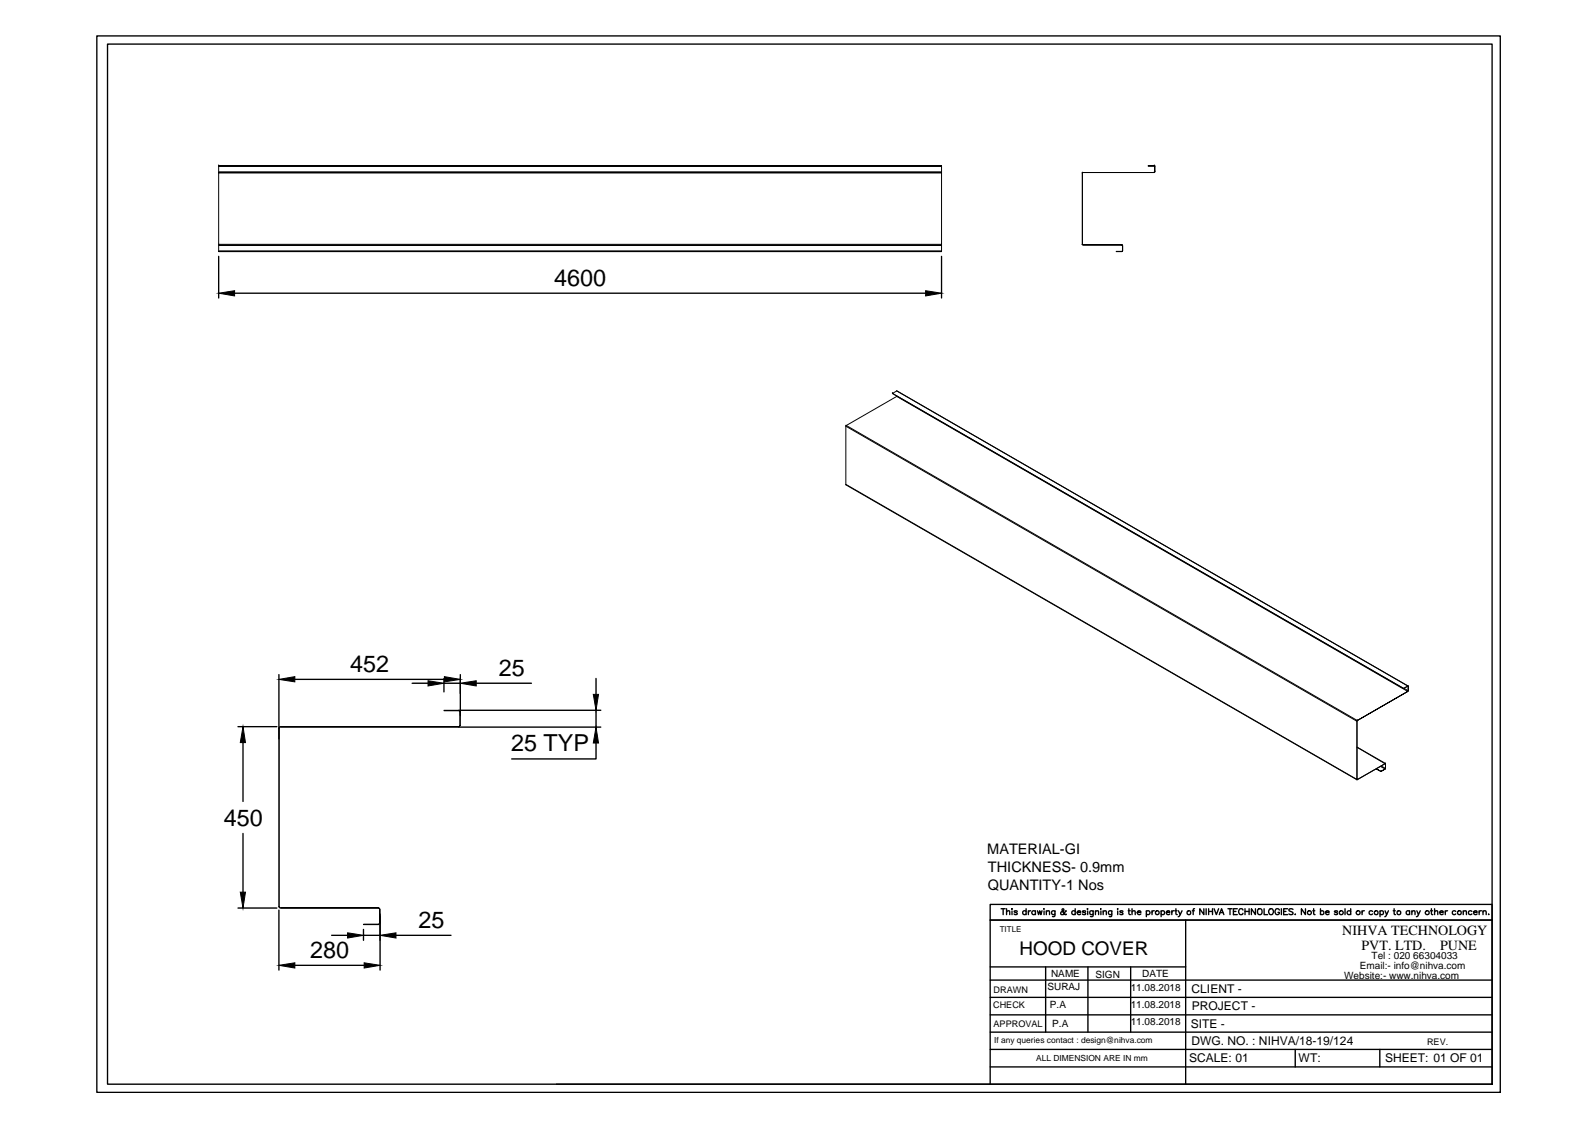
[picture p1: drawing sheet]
<svg xmlns="http://www.w3.org/2000/svg" width="297mm" height="210mm" viewBox="0 0 297 210" stroke-linecap="round" stroke-linejoin="round" font-family="sans-serif">
<!-- layer: 0 -->
<g fill="none" stroke="#000" stroke-width=".19">
<path d="M40.7 32.1l134.6 .1zM40.7 32.2v13.3h134.6v-13.3M40.7 30.9h134.6zM40.7 30.9h.1M40.7 32.1v-.1h134.6v.1M40.7 30.9h134.6M40.7 31v1M175.3 31v1M201.5 32.2l.1 13.3zM201.7 32.1l-.2 .1M201.7 32.1h13.3zM213.8 30.9h1.2z"/>
<path d="M214.9 30.9l.2 .1M215 30.9h.1M215 32.1h.1M215.1 31h.1M215.1 32l-.2 .1M215.1 32h.1M215.1 32v-1v1M40.7 45.5v.1h134.6v-.1M40.7 46.8l134.6 .1zM40.7 45.6h134.6M40.7 46.8h134.6M40.7 45.7v1"/>
<path d="M175.3 45.7v1M201.5 45.5l.2 .1M201.7 45.6h7.3zM207.9 46.8l1.1 .1zM208.9 45.6l.1 .1M209 45.7l.1 1zM209 46.7l-.1 .1M157.5 79.4l95.2 54.9v10.9l-95.2-55zM157.6 79.2l-.1 .1M166.2 73.3l.8-.5 95.2 55-.8 .4zM166.2 73.3h.1M166.2 73.3l95.2 54.9 .8-.4"/>
<path d="M167 72.8h-.1M167 73.8h.1M167 72.8l95.2 55M157.5 90.2l95.2 55M51.9 135.6h.1M51.9 135.6v33.3M52 135.6v33.3M52.2 135.3l-.3 .3M52.2 135.4l-.2 .2M52.2 135.3l33.2 .1zM82.7 132.3l2.7 .1zM85.4 132.3l.3 .3"/>
<path d="M85.4 132.3l.2 .3M85.6 135.1l-.2 .2M85.6 132.6l.1 2.5zM85.7 135.1l-.3 .3M252.7 134.3l-.1 10.9h.1M252.7 139.2l5.2 3-5.2 3M252.7 139.1l5.3 3.1M252.8 134.2h.1M252.8 134.1l-.1 .2 .1-.1M261.5 128.2l.7 .5-9.4 5.5 9.4-5.4-95.2-55-9.4 5.4 95.2 55M262.2 127.7l.1 .1M262.2 127.8h.1"/>
<path d="M262.2 128.6l-.1 .2M262.3 127.8v.9v-.9M262.3 127.8h.1M252.7 145.1l.1 .1M252.8 145.2h.1M256.3 143.2l.9 .5-.9-.5M257.1 142.7l.8 .5M257.2 143.7l.7-.5zM257.2 142.7l.8 .4M257.9 142.2l.1 .1M257.9 142.2l-5.1 3M258 143.1l-.1 .1"/>
<path d="M258 142.3h.1M258 142.3v.8zM51.9 168.8l.3 .3M51.9 168.9h.1M52 168.8l.2 .3M52.2 169.1h18.3zM67.7 172.1l2.8 .1zM70.5 169.1l.2 .3M70.7 169.4l.1 2.5zM70.7 171.9l-.2 .2M70.7 171.9l-.2 .3"/>
</g>
<g fill="none" stroke="#000" stroke-width=".25">
<path d="M18 6.7h261.4v196.8h-261.4zM20 8.2h257.9v193.7h-257.9zM40.7 47.8v7.7M43.7 54.6h128.7M175.3 47.8v7.7M44.3 135.3h7.3M45.3 138.3v11M51.9 125.6v12M54.9 126.5h27.9M76.8 127.3h2.9M82.7 126.4v2.5M82.7 127.3h3"/>
<path d="M85.6 132.3h26.3M85.6 135.4h26.3M85.7 125.6v7.7M88.7 127.3h10.3M111 138.4v3h-15.7M111 126.4v2.9M111 132.3v3.1M45.3 155.2v11M44.3 169.1h7.3M51.9 169.5v11.2M54.9 179.8h12.9M61.8 174.2h2.9"/>
<path d="M67.7 173.1v2M67.7 174.2h3.1M70.8 170.3v10.4M73.7 174.2h10.3M186.4 169.2h.8M186.8 169.2v1.1M187.5 169.8l.2-.2 .3 .1v.6M187.5 169.2v1.1M188.5 169.2l.1 .1zM188.5 169.7v.6M189.4 169.8l-.2-.2-.4 .2 .6 .3v.2h-.3l-.3-.1M191.1 169.8a.36 .36 0 0 0-.5-.1 .36 .36 0 0 0 0 .6 .36 .36 0 0 0 .5-.1"/>
<path d="M191.1 169.2v1.1M191.5 169.6v.7M191.9 169.6l-.2 .1-.2 .2M192.8 169.8a.38 .38 0 0 0-.5-.1 .38 .38 0 0 0 0 .6 .38 .38 0 0 0 .5-.1M192.8 169.6v.7M193.2 169.6l.2 .7 .2-.7 .2 .7 .3-.7M194.4 169.3h.1M194.4 169.7v.6M194.9 169.8l.2-.2 .3 .1 .1 .6M194.9 169.6v.7M196.5 169.6l-.1 1-.4 .1M196.5 169.8a.36 .36 0 0 0-.6-.1 .36 .36 0 0 0 0 .6 .36 .36 0 0 0 .6-.1"/>
<path d="M198.6 169.7h-.2l-.1 .4a.38 .38 0 0 1-.4 .3 .38 .38 0 0 1-.4-.3l.6-.5v-.2l-.1-.2-.2 .2 .2 .4 .2 .4 .2 .1h.2M200.2 169.8a.36 .36 0 0 0-.5-.1 .36 .36 0 0 0 0 .6 .36 .36 0 0 0 .5-.1M200.2 169.2v1.1M200.6 169.9h.7a.36 .36 0 0 0-.5-.2 .36 .36 0 0 0-.2 .4 .36 .36 0 0 0 .4 .2l.3-.1M202.2 169.8l-.2-.2-.4 .1v.2l.4 .1 .2 .2-.2 .1-.4-.1M202.5 169.3h.1zM202.6 169.7v.6M203.6 169.6l-.1 1-.4 .1M203.6 169.8a.36 .36 0 0 0-.5-.1 .36 .36 0 0 0 0 .6 .36 .36 0 0 0 .5-.1M204 169.8l.3-.2 .3 .1v.6M204 169.6v.7M205 169.3h.1"/>
<path d="M205 169.7v.6M205.4 169.8l.3-.2 .3 .1v.6M205.4 169.6v.7M207.1 169.6l-.1 1-.4 .1M207.1 169.8a.36 .36 0 0 0-.6-.1 .36 .36 0 0 0 0 .6 .36 .36 0 0 0 .6-.1M208.2 169.2v.1zM208.2 169.7v.6M209.1 169.8l-.2-.2-.4 .2 .6 .3v.2h-.4l-.2-.1M210.1 169.6h.4M210.2 169.2v.9l.3 .2M210.8 169.8l.3-.2 .3 .1v.6M210.8 169.2v1.1"/>
<path d="M211.8 169.9h.7a.36 .36 0 0 0-.5-.2 .36 .36 0 0 0-.2 .5 .36 .36 0 0 0 .5 .1l.2-.1M213.5 169.8a.38 .38 0 0 1 .5-.1 .38 .38 0 0 1 0 .6 .38 .38 0 0 1-.5-.1M213.5 169.6v1.1M214.5 169.6v.7M215 169.6l-.3 .1-.2 .2M216.2 169.8a.36 .36 0 0 1 .6-.1 .36 .36 0 0 1 0 .6 .36 .36 0 0 1-.6-.1M216.2 169.6v1.1M217.2 169.9h.6a.36 .36 0 0 0-.4-.2 .36 .36 0 0 0-.2 .4 .36 .36 0 0 0 .4 .2l.2-.1M218.2 169.6v.7M218.7 169.6l-.4 .2-.1 .1M218.8 169.6h.4M219 169.2v.9v.2h.2"/>
<path d="M219.5 169.6l.3 .7 .3-.7M219.8 170.3l-.4 .4M220.8 171.4v30.5M222 169.6h.4M222.5 169.2l-.2 .1-.1 .2v.8M224.2 169.2v1.1l-.8-1.1v1.1M224.6 169.2v1.1M225.1 169.2v1.1M225.1 169.8h.7M225.8 169.2v1.1M226.1 169.2l.4 1.1 .4-1.1M227.1 170.3l.4-1.1 .4 1.1"/>
<path d="M227.2 170h.6M228.7 169.2h.7M229.1 169.2v1.1M229.7 169.8h.5M230.4 169.2h-.7v1.1h.7M231.5 169.5a.45 .45 0 0 0-.6-.2 .45 .45 0 0 0-.2 .6 .42 .42 0 0 0 .3 .4 .42 .42 0 0 0 .5-.2M231.9 169.8h.7M231.9 169.2v1.1M232.6 169.2v1.1M233.8 169.2v1.1l-.8-1.1v1.1M234.3 169.4a.51 .51 0 0 1 .7 0 .51 .51 0 0 1 0 .7v.1a.51 .51 0 0 1-.8 0 .51 .51 0 0 1 0-.7zM235.4 169.2v1.1h.7"/>
<path d="M236.4 169.4a.5 .5 0 0 1 .8 .4 .5 .5 0 0 1-.8 .4l-.1-.3zM238.3 169.5a.45 .45 0 0 0-.7-.2 .45 .45 0 0 0-.2 .6 .4 .4 0 0 0 .4 .5 .4 .4 0 0 0 .5-.5h-.3M238.6 169.2v1.1M239.1 169.8h.4M239.8 169.2h-.7v1.1h.7M240.8 169.4l-.3-.2-.5 .2 .1 .2 .7 .5v.1l-.3 .1-.5-.1M241.2 170.3h.1M243.1 169.2v1.1l-.7-1.1v1.1M244.5 169.6h.4M244.6 169.2v.9l.1 .2h.2M245.9 169.8a.36 .36 0 0 1 .5-.1 .36 .36 0 0 1 0 .6 .36 .36 0 0 1-.5-.1M245.9 169.2v1.1"/>
<path d="M246.9 169.9h.6a.36 .36 0 0 0-.5-.2 .36 .36 0 0 0-.1 .5 .36 .36 0 0 0 .5 .1l.1-.1M249.1 169.8l-.2-.2-.4 .2 .5 .3v.2l-.5-.1M250.5 169.2v1.1M251.5 169.8a.38 .38 0 0 0-.5-.1 .38 .38 0 0 0 0 .6 .38 .38 0 0 0 .5-.1M251.5 169.2v1.1M253.7 169.6v.7M254.1 169.6l-.4 .2v.1M255.6 169.8a.36 .36 0 0 0-.5-.1 .36 .36 0 0 0 0 .6 .36 .36 0 0 0 .5-.1M257 169.8a.36 .36 0 0 1 .5-.1 .36 .36 0 0 1 0 .6 .36 .36 0 0 1-.5-.1M257 169.6v1.1M257.9 169.6l.3 .7 .4-.7M258.2 170.3l-.3 .4"/>
<path d="M259.5 169.6h.3M259.6 169.2v.9l.1 .2h.2M262.5 169.8a.36 .36 0 0 0-.5-.1 .36 .36 0 0 0 0 .6 .36 .36 0 0 0 .5-.1M262.5 169.6v.7M262.9 169.8l.3-.2 .3 .1v.6M262.9 169.6v.7M263.9 169.6l.3 .7 .3-.7M264.2 170.3l-.4 .4M266.4 169.6h.4M266.6 169.2v.9v.2h.2M267.2 169.8l.2-.2 .3 .1 .1 .6M267.2 169.2v1.1"/>
<path d="M268.1 169.9h.7a.36 .36 0 0 0-.5-.2 .36 .36 0 0 0-.2 .5 .36 .36 0 0 0 .5 .1l.2-.1M269.2 169.6v.7M269.6 169.6l-.4 .2v.1M271.1 169.8a.36 .36 0 0 0-.5-.1 .36 .36 0 0 0 0 .6 .36 .36 0 0 0 .5-.1M272.5 169.8l.3-.2 .3 .1v.6M272.5 169.6v.7M274.1 169.8a.36 .36 0 0 0-.5-.1 .36 .36 0 0 0 0 .6 .36 .36 0 0 0 .5-.1M274.4 169.9h.7a.36 .36 0 0 0-.5-.2 .36 .36 0 0 0-.2 .4 .36 .36 0 0 0 .5 .2l.2-.1M275.5 169.6v.7M275.9 169.6l-.4 .2v.1M276.2 169.8l.1-.1h.4l.1 .6M276.2 169.6v.7"/>
<path d="M277.2 170.3h.1M184.4 192.2h93.5M184.4 189h93.5M184.4 185.8h93.5M184.4 182.5h93.5M184.4 180.1h36.4M184.4 195.5h93.5M184.4 198.7h93.5M194.7 180.1v12.1M202.6 180.1v12.1M210.6 180.1v12.1M241.2 195.5v3.2"/>
<path d="M257 195.5v3.2M103.6 201.9h174.3M184.4 201.9v-30.5h93.5h-93.5v-3h93.5v33.5"/>
<circle cx="215.5" cy="170" r=".37"/>
<circle cx="221.4" cy="170" r=".37"/>
<circle cx="243.8" cy="170" r=".37"/>
<circle cx="249.8" cy="170" r=".37"/>
<circle cx="252.9" cy="170" r=".37"/>
<circle cx="256.3" cy="170" r=".37"/>
<circle cx="260.5" cy="170" r=".37"/>
<circle cx="265.8" cy="170" r=".37"/>
<circle cx="271.8" cy="170" r=".37"/>
</g>
<g fill="#000" stroke="#000" stroke-width=".19">
<path d="M40.7 54.6l3-.5v1zM172.4 54.1l2.9 .5-2.9 .5zM45.3 135.3l.4 3h-1zM51.9 126.5l3-.5v1zM79.7 126.8l3 .5-3 .5zM82.8 126l2.9 .5-2.9 .5zM85.7 127.3l3-.5v1zM110.5 129.3h1l-.5 3zM111 135.4l.5 3h-1zM44.7 166.2h1l-.4 2.9zM51.9 179.8l3-.5v1zM64.7 173.7l3 .5-3 .5z"/>
<path d="M67.8 179.3l3 .5-3 .5zM70.8 174.2l2.9-.5v1z"/>
</g>
<g font-size="4.4">
<text x="103.2" y="53.2">4600</text>
<text x="65.2" y="125.1">452</text>
<text x="92.9" y="125.9">25</text>
<text x="95.2" y="139.9">25 TYP</text>
<text x="41.7" y="153.8">450</text>
<text x="77.9" y="172.8">25</text>
<text x="57.7" y="178.4">280</text>
</g>
<text font-size="3.5" x="189.9" y="177.9">HOOD COVER</text>
<g font-size="2.7">
<text x="183.9" y="159.1">MATERIAL-GI</text>
<text x="183.9" y="165.7">QUANTITY-1 Nos</text>
<text x="184" y="162.4">THICKNESS- 0.9mm</text>
</g>
<g font-size="2.6">
<text x="250" y="174.1">NIHVA TECHNOLOGY</text>
<text x="253.5" y="176.9">PVT. LTD.</text>
<text x="268.2" y="176.9">PUNE</text>
</g>
<g font-size="2.2">
<text x="221.9" y="185">CLIENT -</text>
<text x="221.7" y="191.4">SITE -</text>
<text x="222" y="188.2">PROJECT -</text>
<text x="221.4" y="197.9">SCALE: 01</text>
<text x="221.9" y="194.6">DWG. NO. : NIHVA/18-19/124</text>
<text x="241.9" y="197.8">WT:</text>
<text x="257.9" y="197.9">SHEET: 01 OF 01</text>
</g>
<g font-size="1.9">
<text x="255.4" y="178.7">Tel : 020 66304033</text>
<text x="195.1" y="184.4">SURAJ</text>
<text x="195.7" y="181.9">NAME</text>
<text x="204" y="182.1">SIGN</text>
<text x="210.6" y="184.5">11.08.2018</text>
<text x="212.7" y="182">DATE</text>
<text x="250.3" y="182.3">Website:- www.nihva.com</text>
<text x="253.2" y="180.6">Email:- info@nihva.com</text>
<text x="195.5" y="187.7">P.A</text>
<text x="196" y="191.3">P.A</text>
<text x="210.6" y="187.7">11.08.2018</text>
<text x="210.6" y="191">11.08.2018</text>
</g>
<g font-size="1.7">
<text x="185" y="184.9">DRAWN</text>
<text x="185" y="187.7">CHECK</text>
<text x="185" y="191.3">APPROVAL</text>
<text x="265.8" y="194.6">REV.</text>
</g>
<g font-size="1.6">
<text x="185.1" y="194.2">If any queries contact : design@nihva.com</text>
<text x="193" y="197.6">ALL DIMENSION ARE IN mm</text>
</g>
<text font-size="1.5" x="186.2" y="173.6">TITLE</text>
</svg>
